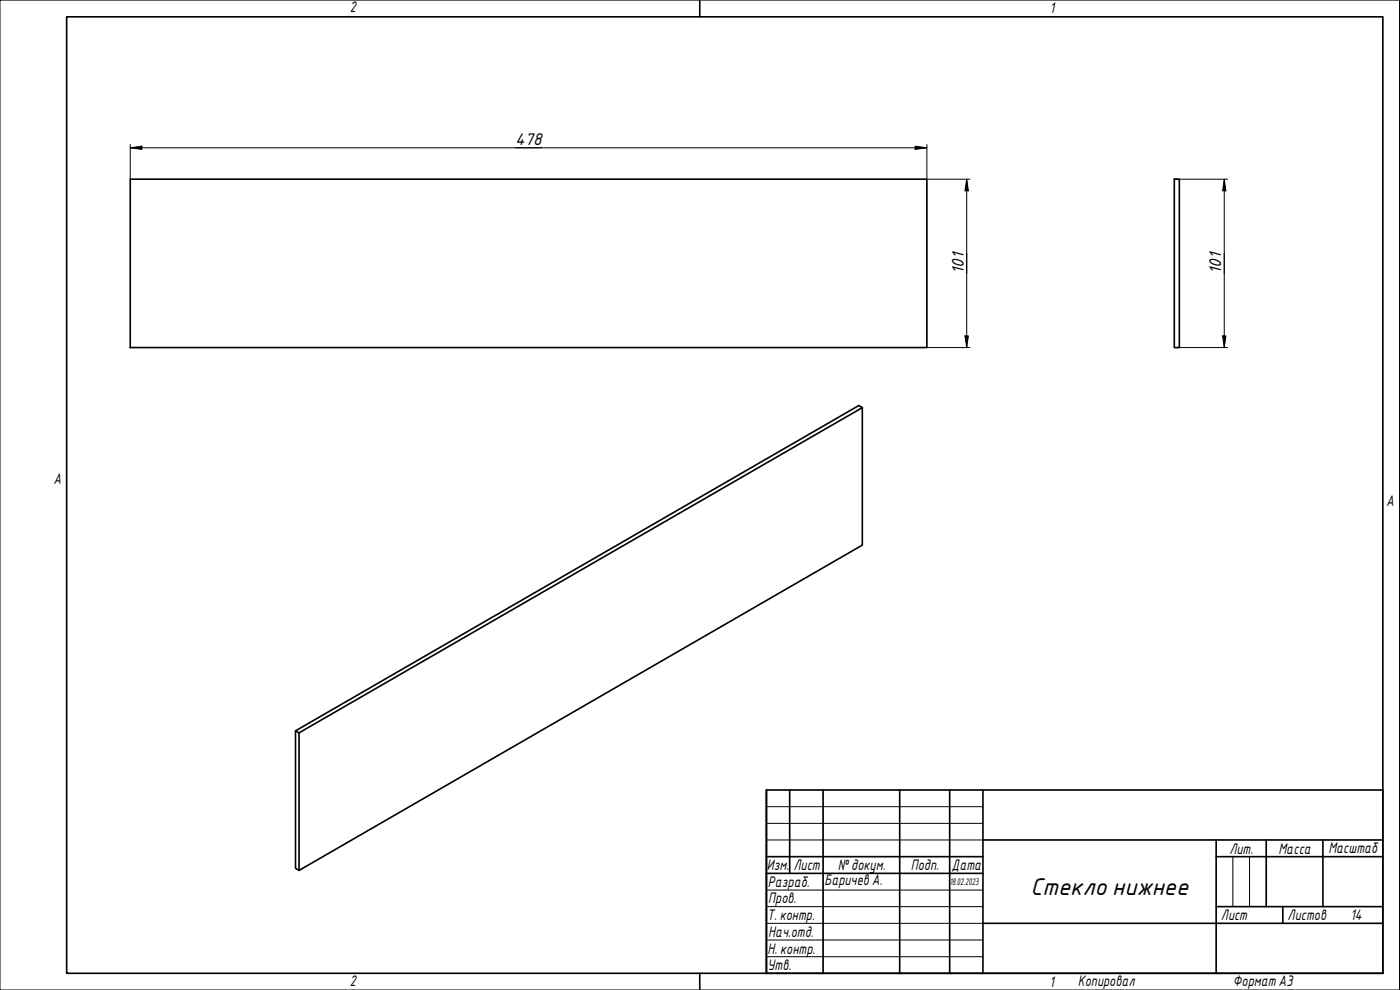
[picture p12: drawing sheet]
<svg xmlns="http://www.w3.org/2000/svg" width="420mm" height="297mm" viewBox="0 0 420 297" stroke-linecap="round" stroke-linejoin="round" font-family="sans-serif">
<path d="M39.1 53.8h239.1v50.5h-239.1zM352.4 53.8h1.5v50.5h-1.5zM258.8 122.3v41.2l-169.1 97.7M88.7 219.3l1 .6v41.3l-1-.7v-41.2l169-97.6 1.1 .6-169.1 97.6" fill="none" stroke="#000" stroke-width=".49"/>
<path d="M20 5h395v287h-395zM210 0v5M210 292v5" fill="none" stroke="#000" stroke-width=".49"/>
<path d="M0 0h420v297h-420z" fill="none" stroke="#000" stroke-width=".3"/>
<g fill="none" stroke="#000" stroke-width=".49">
<path d="M230 237h185v55h-185zM237 237v25M247 237v55M270 237v55M285 237v55M295 237v55M230 257h65M295 252h120M365 257h50M365 252v40M380 252v20M397 252v20"/>
<path d="M230 262h65M295 277h120M365 272h50M385 272v5"/>
</g>
<path d="M230 242h65M230 247.1h65M230 252h65M370 257v15M375 257v15M230 267.1h65M230 272h65M230 277h65M230 282h65M230 287.1h65" fill="none" stroke="#000" stroke-width=".3"/>
<g fill="none" stroke="#000" stroke-width=".3">
<path d="M39.1 44.3l3.5-.4v.9zM39.1 44.3h239.1M39.1 43.4v10.4M274.6 43.9l3.6 .4-3.6 .5zM278.2 43.4v10.4h12.9M290.1 53.8l.5 3.5h-1zM290.1 53.8v50.5M352.4 53.8h16M367.4 53.8l.5 3.5h-1zM367.4 53.8v50.5M278.2 104.3h12.9M289.6 100.8h1l-.5 3.5z"/>
<path d="M352.4 104.3h16M366.9 100.8h1l-.5 3.5z"/>
</g>
<g fill="#000">
<path d="M39.1 44.3l3.5-.4v.9z" fill-rule="evenodd"/>
<path d="M274.6 43.9l3.6 .4-3.6 .5z" fill-rule="evenodd"/>
<path d="M290.1 53.8l.5 3.5h-1z" fill-rule="evenodd"/>
<path d="M367.4 53.8l.5 3.5h-1z" fill-rule="evenodd"/>
<path d="M289.6 100.8h1l-.5 3.5z" fill-rule="evenodd"/>
<path d="M366.9 100.8h1l-.5 3.5z" fill-rule="evenodd"/>
</g>
<text font-size="7" x="309.3" y="268.5">Стекло нижнее</text>
<g font-size="4.9">
<text x="154.6" y="43.4">478</text>
<text x="289.2" y="82.1" transform="rotate(-90 289.2 82.1)">101</text>
<text x="366.5" y="82.1" transform="rotate(-90 366.5 82.1)">101</text>
</g>
<g font-size="4.4">
<text x="105" y="3.7">2</text>
<text x="315" y="3.8">1</text>
<text x="16" y="145.2">A</text>
<text x="416" y="151.7">A</text>
<text x="369" y="256.2">Лит.</text>
<text x="383.7" y="256.1">Масса</text>
<text x="398.7" y="256.1">Масштаб</text>
<text x="230.2" y="261.1">Изм.</text>
<text x="238.2" y="261.1">Лист</text>
<text x="251.5" y="261">№докум.</text>
<text x="273.4" y="261.2">Подп.</text>
<text x="285.6" y="261.2">Дата</text>
<text x="230.5" y="266.1">Разраб.</text>
<text x="247.4" y="265.7">Баричев А.</text>
<text x="230.6" y="271.1">Пров.</text>
<text x="230.2" y="276.2">Т. контр.</text>
<text x="230.5" y="281.1">Нач.отд.</text>
<text x="366.4" y="276.1">Лист</text>
<text x="386.4" y="276.1">Листов</text>
<text x="405.3" y="276">14</text>
<text x="230.4" y="286.1">Н. контр.</text>
<text x="230.3" y="291.1">Утв.</text>
<text x="105" y="295.9">2</text>
<text x="315" y="296.1">1</text>
<text x="323.5" y="295.8">Копировал</text>
<text x="370" y="295.8">Формат А3</text>
</g>
<text font-size="2.8" x="285" y="265.5">18.02.2023</text>
</svg>
